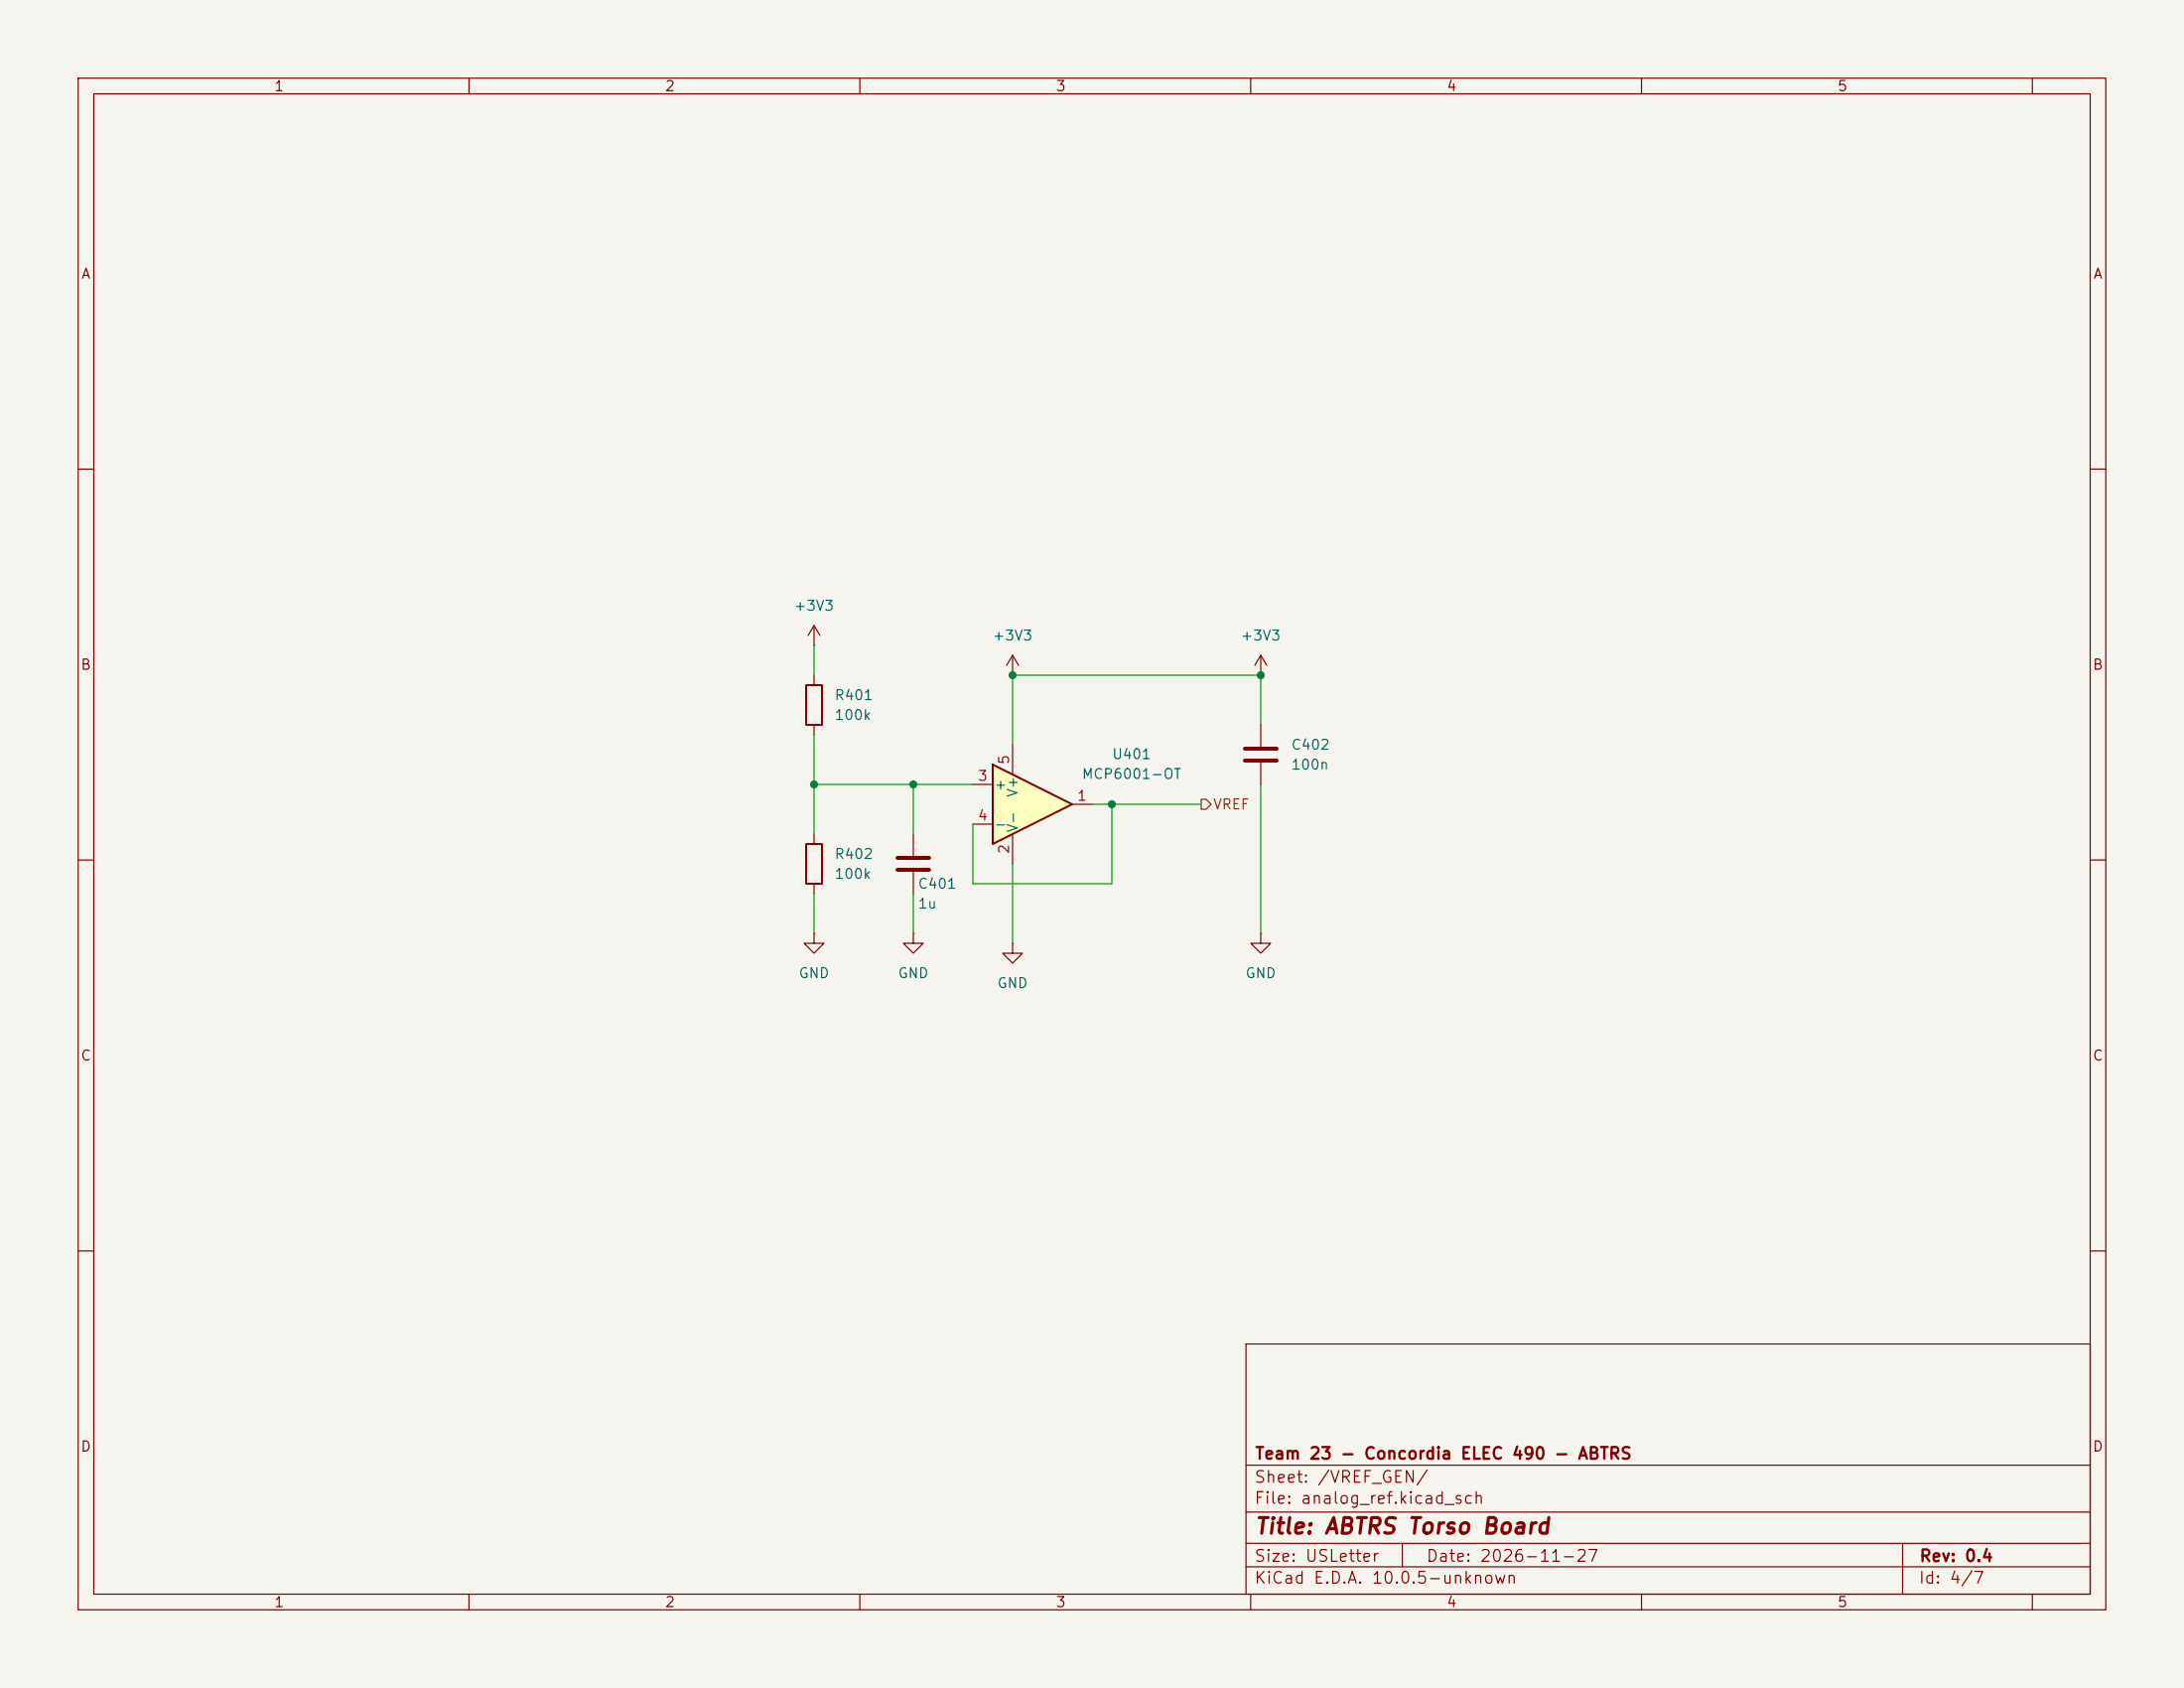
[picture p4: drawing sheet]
(kicad_sch
 (version 20260306)
 (generator "eeschema")
 (generator_version "10.0")
 (paper "USLetter")
 (title_block
  (title "ABTRS Torso Board")
  (date "2026-11-27")
  (rev "0.4")
  (company "Team 23 - Concordia ELEC 490 - ABTRS"))
 (lib_symbols
  (symbol "Amplifier_Operational:MCP6001-OT"
   (pin_names
    (offset 0.127)) (exclude_from_sim no) (in_bom yes) (on_board yes)
   (in_pos_files yes)
   (duplicate_pin_numbers_are_jumpers no)
   (property "Reference" "U" (at -1.27 6.35 0) (show_name no) (do_not_autoplace no) (effects (font (size 1.27 1.27)) (justify left)))
   (property "Value" "MCP6001-OT" (at -1.27 3.81 0) (show_name no) (do_not_autoplace no) (effects (font (size 1.27 1.27)) (justify left)))
   (property "Footprint" "Package_TO_SOT_SMD:SOT-23-5" (at -2.54 -5.08 0) (show_name no) (do_not_autoplace no) (hide yes) (effects (font (size 1.27 1.27)) (justify left)))
   (property "Datasheet" "https://ww1.microchip.com/downloads/en/DeviceDoc/MCP6001-1R-1U-2-4-1-MHz-Low-Power-Op-Amp-DS20001733L.pdf" (at 0 5.08 0) (show_name no) (do_not_autoplace no) (hide yes) (effects (font (size 1.27 1.27))))
   (property "Description" "1MHz, Low-Power Op Amp, SOT-23-5" (at 0 0 0) (show_name no) (do_not_autoplace no) (hide yes) (effects (font (size 1.27 1.27))))
   (symbol "MCP6001-OT_0_1"
    (polyline (pts (xy -5.08 5.08) (xy 5.08 0) (xy -5.08 -5.08) (xy -5.08 5.08)) (stroke (width 0.254) (type default)) (fill (type background)))
    (pin power_in line (at -2.54 -7.62 90) (length 3.81) (name "V-" (effects (font (size 1.27 1.27)))) (number "2" (effects (font (size 1.27 1.27)))))
    (pin power_in line (at -2.54 7.62 270) (length 3.81) (name "V+" (effects (font (size 1.27 1.27)))) (number "5" (effects (font (size 1.27 1.27))))))
   (symbol "MCP6001-OT_1_1"
    (pin output line (at 7.62 0 180) (length 2.54) (name "" (effects (font (size 1.27 1.27)))) (number "1" (effects (font (size 1.27 1.27)))))
    (pin input line (at -7.62 2.54 0) (length 2.54) (name "+" (effects (font (size 1.27 1.27)))) (number "3" (effects (font (size 1.27 1.27)))))
    (pin input line (at -7.62 -2.54 0) (length 2.54) (name "-" (effects (font (size 1.27 1.27)))) (number "4" (effects (font (size 1.27 1.27))))))
   (embedded_fonts no))
  (symbol "Device:C"
   (pin_numbers (hide yes))
   (pin_names
    (offset 0.254)) (exclude_from_sim no) (in_bom yes) (on_board yes)
   (in_pos_files yes)
   (duplicate_pin_numbers_are_jumpers no)
   (property "Reference" "C" (at 0.635 2.54 0) (show_name no) (do_not_autoplace no) (effects (font (size 1.27 1.27)) (justify left)))
   (property "Value" "C" (at 0.635 -2.54 0) (show_name no) (do_not_autoplace no) (effects (font (size 1.27 1.27)) (justify left)))
   (property "Footprint" "" (at 0.9652 -3.81 0) (show_name no) (do_not_autoplace no) (hide yes) (effects (font (size 1.27 1.27))))
   (property "Datasheet" "" (at 0 0 0) (show_name no) (do_not_autoplace no) (hide yes) (effects (font (size 1.27 1.27))))
   (property "Description" "Unpolarized capacitor" (at 0 0 0) (show_name no) (do_not_autoplace no) (hide yes) (effects (font (size 1.27 1.27))))
   (symbol "C_0_1"
    (polyline (pts (xy -2.032 0.762) (xy 2.032 0.762)) (stroke (width 0.508) (type default)) (fill (type none)))
    (polyline (pts (xy -2.032 -0.762) (xy 2.032 -0.762)) (stroke (width 0.508) (type default)) (fill (type none))))
   (symbol "C_1_1"
    (pin passive line (at 0 3.81 270) (length 2.794) (name "" (effects (font (size 1.27 1.27)))) (number "1" (effects (font (size 1.27 1.27)))))
    (pin passive line (at 0 -3.81 90) (length 2.794) (name "" (effects (font (size 1.27 1.27)))) (number "2" (effects (font (size 1.27 1.27))))))
   (embedded_fonts no))
  (symbol "Device:R"
   (pin_numbers (hide yes))
   (pin_names
    (offset 0)) (exclude_from_sim no) (in_bom yes) (on_board yes)
   (in_pos_files yes)
   (duplicate_pin_numbers_are_jumpers no)
   (property "Reference" "R" (at 2.032 0 90) (show_name no) (do_not_autoplace no) (effects (font (size 1.27 1.27))))
   (property "Value" "R" (at 0 0 90) (show_name no) (do_not_autoplace no) (effects (font (size 1.27 1.27))))
   (property "Footprint" "" (at -1.778 0 90) (show_name no) (do_not_autoplace no) (hide yes) (effects (font (size 1.27 1.27))))
   (property "Datasheet" "" (at 0 0 0) (show_name no) (do_not_autoplace no) (hide yes) (effects (font (size 1.27 1.27))))
   (property "Description" "Resistor" (at 0 0 0) (show_name no) (do_not_autoplace no) (hide yes) (effects (font (size 1.27 1.27))))
   (symbol "R_0_1"
    (rectangle (start -1.016 -2.54) (end 1.016 2.54) (stroke (width 0.254) (type default)) (fill (type none))))
   (symbol "R_1_1"
    (pin passive line (at 0 3.81 270) (length 1.27) (name "" (effects (font (size 1.27 1.27)))) (number "1" (effects (font (size 1.27 1.27)))))
    (pin passive line (at 0 -3.81 90) (length 1.27) (name "" (effects (font (size 1.27 1.27)))) (number "2" (effects (font (size 1.27 1.27))))))
   (embedded_fonts no))
  (symbol "power:+3V3"
   (power global)
   (pin_numbers (hide yes))
   (pin_names
    (offset 0) (hide yes)) (exclude_from_sim no) (in_bom yes) (on_board yes)
   (in_pos_files yes)
   (duplicate_pin_numbers_are_jumpers no)
   (property "Reference" "#PWR" (at 0 -3.81 0) (show_name no) (do_not_autoplace no) (hide yes) (effects (font (size 1.27 1.27))))
   (property "Value" "+3V3" (at 0 3.556 0) (show_name no) (do_not_autoplace no) (effects (font (size 1.27 1.27))))
   (property "Footprint" "" (at 0 0 0) (show_name no) (do_not_autoplace no) (hide yes) (effects (font (size 1.27 1.27))))
   (property "Datasheet" "" (at 0 0 0) (show_name no) (do_not_autoplace no) (hide yes) (effects (font (size 1.27 1.27))))
   (property "Description" "Power symbol creates a global label with name \"+3V3\"" (at 0 0 0) (show_name no) (do_not_autoplace no) (hide yes) (effects (font (size 1.27 1.27))))
   (symbol "+3V3_0_1"
    (polyline (pts (xy -0.762 1.27) (xy 0 2.54)) (stroke (width 0) (type default)) (fill (type none)))
    (polyline (pts (xy 0 2.54) (xy 0.762 1.27)) (stroke (width 0) (type default)) (fill (type none)))
    (polyline (pts (xy 0 0) (xy 0 2.54)) (stroke (width 0) (type default)) (fill (type none))))
   (symbol "+3V3_1_1"
    (pin power_in line (at 0 0 90) (length 0) (name "" (effects (font (size 1.27 1.27)))) (number "1" (effects (font (size 1.27 1.27))))))
   (embedded_fonts no))
  (symbol "power:GND"
   (power global)
   (pin_numbers (hide yes))
   (pin_names
    (offset 0) (hide yes)) (exclude_from_sim no) (in_bom yes) (on_board yes)
   (in_pos_files yes)
   (duplicate_pin_numbers_are_jumpers no)
   (property "Reference" "#PWR" (at 0 -6.35 0) (show_name no) (do_not_autoplace no) (hide yes) (effects (font (size 1.27 1.27))))
   (property "Value" "GND" (at 0 -3.81 0) (show_name no) (do_not_autoplace no) (effects (font (size 1.27 1.27))))
   (property "Footprint" "" (at 0 0 0) (show_name no) (do_not_autoplace no) (hide yes) (effects (font (size 1.27 1.27))))
   (property "Datasheet" "" (at 0 0 0) (show_name no) (do_not_autoplace no) (hide yes) (effects (font (size 1.27 1.27))))
   (property "Description" "Power symbol creates a global label with name \"GND\" , ground" (at 0 0 0) (show_name no) (do_not_autoplace no) (hide yes) (effects (font (size 1.27 1.27))))
   (symbol "GND_0_1"
    (polyline (pts (xy 0 0) (xy 0 -1.27) (xy 1.27 -1.27) (xy 0 -2.54) (xy -1.27 -1.27) (xy 0 -1.27)) (stroke (width 0) (type default)) (fill (type none))))
   (symbol "GND_1_1"
    (pin power_in line (at 0 0 270) (length 0) (name "" (effects (font (size 1.27 1.27)))) (number "1" (effects (font (size 1.27 1.27))))))
   (embedded_fonts no)))
 (junction
  (at 161.29 86.36)
  (diameter 0)
  (color 0 0 0 0))
 (junction
  (at 129.54 86.36)
  (diameter 0)
  (color 0 0 0 0))
 (junction
  (at 142.24 102.87)
  (diameter 0)
  (color 0 0 0 0))
 (junction
  (at 116.84 100.33)
  (diameter 0)
  (color 0 0 0 0))
 (junction
  (at 104.14 100.33)
  (diameter 0)
  (color 0 0 0 0))
 (wire
  (pts (xy 129.54 110.49) (xy 129.54 120.65))
  (stroke (width 0) (type default)))
 (wire
  (pts (xy 129.54 86.36) (xy 129.54 95.25))
  (stroke (width 0) (type default)))
 (wire
  (pts (xy 116.84 100.33) (xy 124.46 100.33))
  (stroke (width 0) (type default)))
 (wire
  (pts (xy 161.29 100.33) (xy 161.29 119.38))
  (stroke (width 0) (type default)))
 (wire
  (pts (xy 142.24 102.87) (xy 142.24 113.03))
  (stroke (width 0) (type default)))
 (wire
  (pts (xy 129.54 86.36) (xy 161.29 86.36))
  (stroke (width 0) (type default)))
 (wire
  (pts (xy 104.14 114.3) (xy 104.14 119.38))
  (stroke (width 0) (type default)))
 (wire
  (pts (xy 104.14 100.33) (xy 116.84 100.33))
  (stroke (width 0) (type default)))
 (wire
  (pts (xy 161.29 86.36) (xy 161.29 92.71))
  (stroke (width 0) (type default)))
 (wire
  (pts (xy 104.14 82.55) (xy 104.14 86.36))
  (stroke (width 0) (type default)))
 (wire
  (pts (xy 116.84 100.33) (xy 116.84 106.68))
  (stroke (width 0) (type default)))
 (wire
  (pts (xy 142.24 102.87) (xy 153.67 102.87))
  (stroke (width 0) (type default)))
 (wire
  (pts (xy 124.46 105.41) (xy 124.46 113.03))
  (stroke (width 0) (type default)))
 (wire
  (pts (xy 124.46 113.03) (xy 142.24 113.03))
  (stroke (width 0) (type default)))
 (wire
  (pts (xy 104.14 100.33) (xy 104.14 106.68))
  (stroke (width 0) (type default)))
 (wire
  (pts (xy 116.84 114.3) (xy 116.84 119.38))
  (stroke (width 0) (type default)))
 (wire
  (pts (xy 139.7 102.87) (xy 142.24 102.87))
  (stroke (width 0) (type default)))
 (wire
  (pts (xy 104.14 93.98) (xy 104.14 100.33))
  (stroke (width 0) (type default)))
 (hierarchical_label "VREF"
  (shape output)
  (at 153.67 102.87 0)
  (effects (font (size 1.27 1.27)) (justify left)))
 (symbol
  (lib_id "power:+3V3")
  (at 129.54 86.36 0)
  (unit 1)
  (body_style 1)
  (exclude_from_sim no)
  (in_bom yes)
  (on_board yes)
  (in_pos_files yes)
  (dnp no)
  (fields_autoplaced yes)
  (property "Reference" "#PWR0404" (at 129.54 90.17 0) (hide yes) (show_name no) (do_not_autoplace no) (effects (font (size 1.27 1.27))))
  (property "Value" "+3V3" (at 129.54 81.28 0) (show_name no) (do_not_autoplace no) (effects (font (size 1.27 1.27))))
  (property "Footprint" "" (at 129.54 86.36 0) (hide yes) (show_name no) (do_not_autoplace no) (effects (font (size 1.27 1.27))))
  (property "Datasheet" "" (at 129.54 86.36 0) (hide yes) (show_name no) (do_not_autoplace no) (effects (font (size 1.27 1.27))))
  (property "Description" "Power symbol creates a global label with name \"+3V3\"" (at 129.54 86.36 0) (hide yes) (show_name no) (do_not_autoplace no) (effects (font (size 1.27 1.27))))
  (pin "1"))
 (symbol
  (lib_id "Device:C")
  (at 116.84 110.49 0)
  (unit 1)
  (body_style 1)
  (exclude_from_sim no)
  (in_bom yes)
  (on_board yes)
  (in_pos_files yes)
  (dnp no)
  (property "Reference" "C401" (at 117.348 113.03 0) (show_name no) (do_not_autoplace no) (effects (font (size 1.27 1.27)) (justify left)))
  (property "Value" "1u" (at 117.348 115.57 0) (show_name no) (do_not_autoplace no) (effects (font (size 1.27 1.27)) (justify left)))
  (property "Footprint" "Capacitor_SMD:C_0603_1608Metric" (at 117.8052 114.3 0) (hide yes) (show_name no) (do_not_autoplace no) (effects (font (size 1.27 1.27))))
  (property "Datasheet" "https://yageogroup.com/content/datasheet/asset/file/UPY-GPHC_X5R_4V-TO-50V" (at 116.84 110.49 0) (hide yes) (show_name no) (do_not_autoplace no) (effects (font (size 1.27 1.27))))
  (property "Description" "Unpolarized capacitor" (at 116.84 110.49 0) (hide yes) (show_name no) (do_not_autoplace no) (effects (font (size 1.27 1.27))))
  (property "MPN" "CC0603KPX5R9BB105" (at 116.84 110.49 0) (hide yes) (show_name no) (do_not_autoplace no) (effects (font (size 1.27 1.27))))
  (property "Manufacturer" "Yageo" (at 116.84 110.49 0) (hide yes) (show_name no) (do_not_autoplace no) (effects (font (size 1.27 1.27))))
  (property "Supplier" "DigiKey" (at 116.84 110.49 0) (hide yes) (show_name no) (do_not_autoplace no) (effects (font (size 1.27 1.27))))
  (property "Supplier P/N" "13-CC0603KPX5R9BB105CT-ND" (at 116.84 110.49 0) (hide yes) (show_name no) (do_not_autoplace no) (effects (font (size 1.27 1.27))))
  (pin "2")
  (pin "1"))
 (symbol
  (lib_id "power:+3V3")
  (at 161.29 86.36 0)
  (unit 1)
  (body_style 1)
  (exclude_from_sim no)
  (in_bom yes)
  (on_board yes)
  (in_pos_files yes)
  (dnp no)
  (fields_autoplaced yes)
  (property "Reference" "#PWR0406" (at 161.29 90.17 0) (hide yes) (show_name no) (do_not_autoplace no) (effects (font (size 1.27 1.27))))
  (property "Value" "+3V3" (at 161.29 81.28 0) (show_name no) (do_not_autoplace no) (effects (font (size 1.27 1.27))))
  (property "Footprint" "" (at 161.29 86.36 0) (hide yes) (show_name no) (do_not_autoplace no) (effects (font (size 1.27 1.27))))
  (property "Datasheet" "" (at 161.29 86.36 0) (hide yes) (show_name no) (do_not_autoplace no) (effects (font (size 1.27 1.27))))
  (property "Description" "Power symbol creates a global label with name \"+3V3\"" (at 161.29 86.36 0) (hide yes) (show_name no) (do_not_autoplace no) (effects (font (size 1.27 1.27))))
  (pin "1"))
 (symbol
  (lib_id "power:GND")
  (at 104.14 119.38 0)
  (unit 1)
  (body_style 1)
  (exclude_from_sim no)
  (in_bom yes)
  (on_board yes)
  (in_pos_files yes)
  (dnp no)
  (fields_autoplaced yes)
  (property "Reference" "#PWR0402" (at 104.14 125.73 0) (hide yes) (show_name no) (do_not_autoplace no) (effects (font (size 1.27 1.27))))
  (property "Value" "GND" (at 104.14 124.46 0) (show_name no) (do_not_autoplace no) (effects (font (size 1.27 1.27))))
  (property "Footprint" "" (at 104.14 119.38 0) (hide yes) (show_name no) (do_not_autoplace no) (effects (font (size 1.27 1.27))))
  (property "Datasheet" "" (at 104.14 119.38 0) (hide yes) (show_name no) (do_not_autoplace no) (effects (font (size 1.27 1.27))))
  (property "Description" "Power symbol creates a global label with name \"GND\" , ground" (at 104.14 119.38 0) (hide yes) (show_name no) (do_not_autoplace no) (effects (font (size 1.27 1.27))))
  (pin "1"))
 (symbol
  (lib_id "power:GND")
  (at 161.29 119.38 0)
  (unit 1)
  (body_style 1)
  (exclude_from_sim no)
  (in_bom yes)
  (on_board yes)
  (in_pos_files yes)
  (dnp no)
  (fields_autoplaced yes)
  (property "Reference" "#PWR0407" (at 161.29 125.73 0) (hide yes) (show_name no) (do_not_autoplace no) (effects (font (size 1.27 1.27))))
  (property "Value" "GND" (at 161.29 124.46 0) (show_name no) (do_not_autoplace no) (effects (font (size 1.27 1.27))))
  (property "Footprint" "" (at 161.29 119.38 0) (hide yes) (show_name no) (do_not_autoplace no) (effects (font (size 1.27 1.27))))
  (property "Datasheet" "" (at 161.29 119.38 0) (hide yes) (show_name no) (do_not_autoplace no) (effects (font (size 1.27 1.27))))
  (property "Description" "Power symbol creates a global label with name \"GND\" , ground" (at 161.29 119.38 0) (hide yes) (show_name no) (do_not_autoplace no) (effects (font (size 1.27 1.27))))
  (pin "1"))
 (symbol
  (lib_id "power:GND")
  (at 129.54 120.65 0)
  (unit 1)
  (body_style 1)
  (exclude_from_sim no)
  (in_bom yes)
  (on_board yes)
  (in_pos_files yes)
  (dnp no)
  (fields_autoplaced yes)
  (property "Reference" "#PWR0405" (at 129.54 127 0) (hide yes) (show_name no) (do_not_autoplace no) (effects (font (size 1.27 1.27))))
  (property "Value" "GND" (at 129.54 125.73 0) (show_name no) (do_not_autoplace no) (effects (font (size 1.27 1.27))))
  (property "Footprint" "" (at 129.54 120.65 0) (hide yes) (show_name no) (do_not_autoplace no) (effects (font (size 1.27 1.27))))
  (property "Datasheet" "" (at 129.54 120.65 0) (hide yes) (show_name no) (do_not_autoplace no) (effects (font (size 1.27 1.27))))
  (property "Description" "Power symbol creates a global label with name \"GND\" , ground" (at 129.54 120.65 0) (hide yes) (show_name no) (do_not_autoplace no) (effects (font (size 1.27 1.27))))
  (pin "1"))
 (symbol
  (lib_id "Device:C")
  (at 161.29 96.52 0)
  (unit 1)
  (body_style 1)
  (exclude_from_sim no)
  (in_bom yes)
  (on_board yes)
  (in_pos_files yes)
  (dnp no)
  (fields_autoplaced yes)
  (property "Reference" "C402" (at 165.1 95.2499 0) (show_name no) (do_not_autoplace no) (effects (font (size 1.27 1.27)) (justify left)))
  (property "Value" "100n" (at 165.1 97.7899 0) (show_name no) (do_not_autoplace no) (effects (font (size 1.27 1.27)) (justify left)))
  (property "Footprint" "Capacitor_SMD:C_0603_1608Metric" (at 162.2552 100.33 0) (hide yes) (show_name no) (do_not_autoplace no) (effects (font (size 1.27 1.27))))
  (property "Datasheet" "https://yageogroup.com/content/datasheet/asset/file/KEM_C1002_X7R_SMD" (at 161.29 96.52 0) (hide yes) (show_name no) (do_not_autoplace no) (effects (font (size 1.27 1.27))))
  (property "Description" "Unpolarized capacitor" (at 161.29 96.52 0) (hide yes) (show_name no) (do_not_autoplace no) (effects (font (size 1.27 1.27))))
  (property "MPN" "C0603C104K5RACTU" (at 161.29 96.52 0) (hide yes) (show_name no) (do_not_autoplace no) (effects (font (size 1.27 1.27))))
  (property "Manufacturer" "KEMET" (at 161.29 96.52 0) (hide yes) (show_name no) (do_not_autoplace no) (effects (font (size 1.27 1.27))))
  (property "Supplier" "DigiKey" (at 161.29 96.52 0) (hide yes) (show_name no) (do_not_autoplace no) (effects (font (size 1.27 1.27))))
  (property "Supplier P/N" "399-C0603C104K5RACTUCT-ND" (at 161.29 96.52 0) (hide yes) (show_name no) (do_not_autoplace no) (effects (font (size 1.27 1.27))))
  (pin "1")
  (pin "2"))
 (symbol
  (lib_id "power:+3V3")
  (at 104.14 82.55 0)
  (unit 1)
  (body_style 1)
  (exclude_from_sim no)
  (in_bom yes)
  (on_board yes)
  (in_pos_files yes)
  (dnp no)
  (fields_autoplaced yes)
  (property "Reference" "#PWR0401" (at 104.14 86.36 0) (hide yes) (show_name no) (do_not_autoplace no) (effects (font (size 1.27 1.27))))
  (property "Value" "+3V3" (at 104.14 77.47 0) (show_name no) (do_not_autoplace no) (effects (font (size 1.27 1.27))))
  (property "Footprint" "" (at 104.14 82.55 0) (hide yes) (show_name no) (do_not_autoplace no) (effects (font (size 1.27 1.27))))
  (property "Datasheet" "" (at 104.14 82.55 0) (hide yes) (show_name no) (do_not_autoplace no) (effects (font (size 1.27 1.27))))
  (property "Description" "Power symbol creates a global label with name \"+3V3\"" (at 104.14 82.55 0) (hide yes) (show_name no) (do_not_autoplace no) (effects (font (size 1.27 1.27))))
  (pin "1"))
 (symbol
  (lib_id "Device:R")
  (at 104.14 90.17 0)
  (unit 1)
  (body_style 1)
  (exclude_from_sim no)
  (in_bom yes)
  (on_board yes)
  (in_pos_files yes)
  (dnp no)
  (fields_autoplaced yes)
  (property "Reference" "R401" (at 106.68 88.8999 0) (show_name no) (do_not_autoplace no) (effects (font (size 1.27 1.27)) (justify left)))
  (property "Value" "100k" (at 106.68 91.4399 0) (show_name no) (do_not_autoplace no) (effects (font (size 1.27 1.27)) (justify left)))
  (property "Footprint" "Resistor_SMD:R_0603_1608Metric" (at 102.362 90.17 90) (hide yes) (show_name no) (do_not_autoplace no) (effects (font (size 1.27 1.27))))
  (property "Datasheet" "https://yageogroup.com/content/datasheet/asset/file/PYU-AC_51_ROHS_L" (at 104.14 90.17 0) (hide yes) (show_name no) (do_not_autoplace no) (effects (font (size 1.27 1.27))))
  (property "Description" "Resistor" (at 104.14 90.17 0) (hide yes) (show_name no) (do_not_autoplace no) (effects (font (size 1.27 1.27))))
  (property "MPN" "AC0603FR-07100KL" (at 104.14 90.17 0) (hide yes) (show_name no) (do_not_autoplace no) (effects (font (size 1.27 1.27))))
  (property "Manufacturer" "Yageo" (at 104.14 90.17 0) (hide yes) (show_name no) (do_not_autoplace no) (effects (font (size 1.27 1.27))))
  (property "Supplier" "DigiKey" (at 104.14 90.17 0) (hide yes) (show_name no) (do_not_autoplace no) (effects (font (size 1.27 1.27))))
  (property "Supplier P/N" "311-100KLDCT-ND" (at 104.14 90.17 0) (hide yes) (show_name no) (do_not_autoplace no) (effects (font (size 1.27 1.27))))
  (pin "2")
  (pin "1"))
 (symbol
  (lib_id "Amplifier_Operational:MCP6001-OT")
  (at 132.08 102.87 0)
  (unit 1)
  (body_style 1)
  (exclude_from_sim no)
  (in_bom yes)
  (on_board yes)
  (in_pos_files yes)
  (dnp no)
  (fields_autoplaced yes)
  (property "Reference" "U401" (at 144.78 96.4498 0) (show_name no) (do_not_autoplace no) (effects (font (size 1.27 1.27))))
  (property "Value" "MCP6001-OT" (at 144.78 98.9898 0) (show_name no) (do_not_autoplace no) (effects (font (size 1.27 1.27))))
  (property "Footprint" "Package_TO_SOT_SMD:SOT-23-5" (at 129.54 107.95 0) (hide yes) (show_name no) (do_not_autoplace no) (effects (font (size 1.27 1.27)) (justify left)))
  (property "Datasheet" "https://ww1.microchip.com/downloads/en/DeviceDoc/MCP6001-1R-1U-2-4-1-MHz-Low-Power-Op-Amp-DS20001733L.pdf" (at 132.08 97.79 0) (hide yes) (show_name no) (do_not_autoplace no) (effects (font (size 1.27 1.27))))
  (property "Description" "1MHz, Low-Power Op Amp, SOT-23-5" (at 132.08 102.87 0) (hide yes) (show_name no) (do_not_autoplace no) (effects (font (size 1.27 1.27))))
  (property "MPN" "MCP6001T-I/OT" (at 132.08 102.87 0) (hide yes) (show_name no) (do_not_autoplace no) (effects (font (size 1.27 1.27))))
  (property "Manufacturer" "Microchip Technology" (at 132.08 102.87 0) (hide yes) (show_name no) (do_not_autoplace no) (effects (font (size 1.27 1.27))))
  (property "Supplier" "DigiKey" (at 132.08 102.87 0) (hide yes) (show_name no) (do_not_autoplace no) (effects (font (size 1.27 1.27))))
  (property "Supplier P/N" "MCP6001T-I/OTCT-ND" (at 132.08 102.87 0) (hide yes) (show_name no) (do_not_autoplace no) (effects (font (size 1.27 1.27))))
  (pin "4")
  (pin "2")
  (pin "5")
  (pin "3")
  (pin "1"))
 (symbol
  (lib_id "power:GND")
  (at 116.84 119.38 0)
  (unit 1)
  (body_style 1)
  (exclude_from_sim no)
  (in_bom yes)
  (on_board yes)
  (in_pos_files yes)
  (dnp no)
  (fields_autoplaced yes)
  (property "Reference" "#PWR0403" (at 116.84 125.73 0) (hide yes) (show_name no) (do_not_autoplace no) (effects (font (size 1.27 1.27))))
  (property "Value" "GND" (at 116.84 124.46 0) (show_name no) (do_not_autoplace no) (effects (font (size 1.27 1.27))))
  (property "Footprint" "" (at 116.84 119.38 0) (hide yes) (show_name no) (do_not_autoplace no) (effects (font (size 1.27 1.27))))
  (property "Datasheet" "" (at 116.84 119.38 0) (hide yes) (show_name no) (do_not_autoplace no) (effects (font (size 1.27 1.27))))
  (property "Description" "Power symbol creates a global label with name \"GND\" , ground" (at 116.84 119.38 0) (hide yes) (show_name no) (do_not_autoplace no) (effects (font (size 1.27 1.27))))
  (pin "1"))
 (symbol
  (lib_id "Device:R")
  (at 104.14 110.49 0)
  (unit 1)
  (body_style 1)
  (exclude_from_sim no)
  (in_bom yes)
  (on_board yes)
  (in_pos_files yes)
  (dnp no)
  (fields_autoplaced yes)
  (property "Reference" "R402" (at 106.68 109.2199 0) (show_name no) (do_not_autoplace no) (effects (font (size 1.27 1.27)) (justify left)))
  (property "Value" "100k" (at 106.68 111.7599 0) (show_name no) (do_not_autoplace no) (effects (font (size 1.27 1.27)) (justify left)))
  (property "Footprint" "Resistor_SMD:R_0603_1608Metric" (at 102.362 110.49 90) (hide yes) (show_name no) (do_not_autoplace no) (effects (font (size 1.27 1.27))))
  (property "Datasheet" "https://yageogroup.com/content/datasheet/asset/file/PYU-AC_51_ROHS_L" (at 104.14 110.49 0) (hide yes) (show_name no) (do_not_autoplace no) (effects (font (size 1.27 1.27))))
  (property "Description" "Resistor" (at 104.14 110.49 0) (hide yes) (show_name no) (do_not_autoplace no) (effects (font (size 1.27 1.27))))
  (property "MPN" "AC0603FR-07100KL" (at 104.14 110.49 0) (hide yes) (show_name no) (do_not_autoplace no) (effects (font (size 1.27 1.27))))
  (property "Manufacturer" "Yageo" (at 104.14 110.49 0) (hide yes) (show_name no) (do_not_autoplace no) (effects (font (size 1.27 1.27))))
  (property "Supplier" "DigiKey" (at 104.14 110.49 0) (hide yes) (show_name no) (do_not_autoplace no) (effects (font (size 1.27 1.27))))
  (property "Supplier P/N" "311-100KLDCT-ND" (at 104.14 110.49 0) (hide yes) (show_name no) (do_not_autoplace no) (effects (font (size 1.27 1.27))))
  (pin "2")
  (pin "1")))
